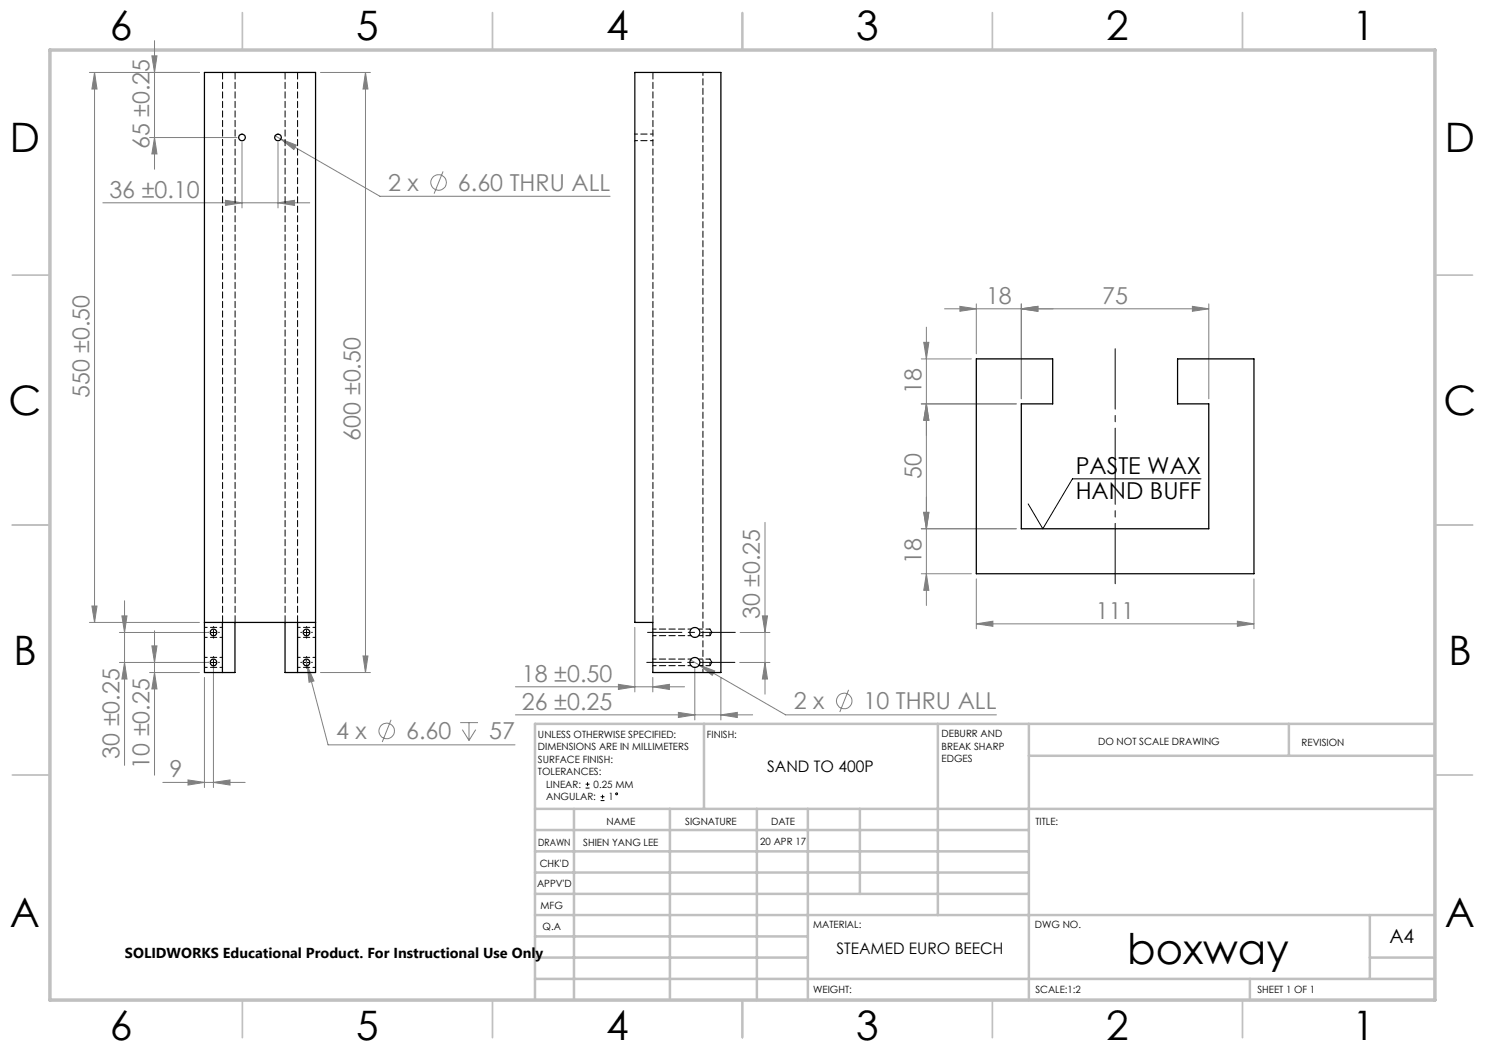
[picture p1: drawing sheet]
<svg xmlns="http://www.w3.org/2000/svg" width="297mm" height="210mm" viewBox="0 0 297 210" stroke-linecap="round" stroke-linejoin="round" font-family="sans-serif">
<g fill="none" stroke="#808080" stroke-width=".2">
<path d="M17.9 14.5h22M18.9 14.5l.5 3.3h-1zM18.9 14.5v110M30.4 11.2h1l-.5 3.3zM30.9 8.1v25.8M64.1 14.5h10M73.1 14.5l.5 3.3h-1zM73.1 14.5v120M29.9 27.5h17.5M30.9 27.5l.5 3.3h-1zM48.4 28.5v13.1M55 27.2l1.2 .6"/>
<path d="M55.6 28.5v13.1M56.2 27.8l3.1 1.2-.5 .9zM56.2 27.8l19.8 11.5h46M88.6 34.3l-1.8 4.4M20.6 40.6h41.3M45.1 40.1l3.3 .5-3.3 .5zM55.6 40.6l3.3-.5v1zM184.3 71.8h10M184.7 68.5h1.1l-.5 3.3zM185.3 65.4v55.7M188.9 61.8h52.9M192 61.3l3.3 .5-3.3 .5z"/>
<path d="M195.3 60.8v10M204.3 61.8l3.3-.5v1zM204.3 60.8v19M238.5 61.3l3.3 .5-3.3 .5zM241.8 60.8v19M184.3 80.8h19M185.3 80.8l.5 3.3h-1.1zM153 104.5v34.3M184.3 105.8h19M184.3 114.8h10M184.7 102.5h1.1l-.5 3.3zM185.3 114.8l.5 3.3h-1.1z"/>
<path d="M195.3 115.8v10M250.8 115.8v10M17.9 124.5h22M18.4 121.2h1l-.5 3.3zM23.9 126.5h17.8M23.9 132.5h17.8M24.4 123.2h1l-.5 3.3zM24.9 132.5l.5 3.3h-1zM24.9 120.1v33M29.9 134.5h10M30.4 129.2h1l-.5 3.3zM30.9 134.5l.5 3.3h-1z"/>
<path d="M30.9 126.1v28.9M40.9 135.5v22M42.7 133.5v24M61.1 131.9l.4 1.2M61.5 133.1l1.3 3.1-1 .2zM61.5 133.1l4.1 15.9h37.4M64.1 134.5h10M72.6 131.2h1l-.5 3.3zM103.1 137.4h33.8M123.7 136.9l3.3 .5-3.3 .5zM127 125.5v12.9M130.6 137.4l3.3-.5v1z"/>
<path d="M130.6 135.5v2.9M138.1 132l1.7 1M139 133.5v10.5M139.8 133l3.1 1.2-.4 .9zM139.8 133l17.3 10h42.2M144.2 135.5v8.5M148 132.5h6M148 126.5h6M152.5 123.2h1l-.5 3.3zM153 132.5l.5 3.3h-1zM169.7 138l-1.7 4.4M195.3 124.8l3.3-.6v1.1z"/>
<path d="M195.3 124.8h55.5M247.5 124.2l3.3 .6-3.3 .5zM32.6 156.5h16.4M37.6 156l3.3 .5-3.3 .5zM42.7 156.5l3.3-.5v1zM78.2 144l-1.8 4.4M92 144.5h3.6M92.5 145.9l1.3 2.2M93.8 144.5v3.6M95.1 145.9l-1.3 2.2M103.1 143h47.4M135.7 142.5l3.3 .5-3.3 .5z"/>
<path d="M144.2 143l3.3-.5v1z"/>
<circle cx="87.7" cy="36.5" r="1.55"/>
<circle cx="77.3" cy="146.2" r="1.56"/>
<circle cx="168.8" cy="140.2" r="1.56"/>
</g>
<g fill="none" stroke="#000" stroke-width=".2">
<path d="M240.2 95.8h-25.7l-5.9 10-3-5M42.2 132.5h1M42.2 126.5h1M42.7 126v1M42.7 132v1M60.8 132.5h1M60.8 126.5h1M61.3 126v1M61.3 132v1M117.1 157.6h.8M117.1 156.8h.8M117.5 156.4v.8"/>
<path d="M120.1 159.3h.8M120.5 159v.7M120.1 160.1h.8"/>
<circle cx="123.3" cy="158.8" r=".19"/>
</g>
<path d="M223 116.7v-47" fill="none" stroke="#000" stroke-width=".2" stroke-dasharray="15.2 1.3 1.3 1.3" stroke-dashoffset="3.2"/>
<g fill="none" stroke="#000" stroke-width=".2" stroke-dasharray="15.2 1.3 1.3 1.3">
<path d="M41.7 132.5h-.1M41.7 126.5h-.1M42.7 131.5v-.2M42.7 133.5v.1M42.7 125.5v-.2M42.7 127.5v.1M43.7 132.5h.2M43.7 126.5h.2M60.3 126.5h-.1M60.3 132.5h-.1M61.3 125.5v-.2M61.3 127.5v.1"/>
<path d="M61.3 131.5v-.2M61.3 133.5v.1M62.3 126.5h.2M62.3 132.5h.2"/>
</g>
<path d="M147.1 126.5h-17.6" fill="none" stroke="#000" stroke-width=".2" stroke-dasharray="15.2 1.3 1.3 1.3" stroke-dashoffset="8.4"/>
<path d="M129.4 132.5h17.6" fill="none" stroke="#000" stroke-width=".2" stroke-dasharray="15.2 1.3 1.3 1.3" stroke-dashoffset="8.3"/>
<g fill="none" stroke="#c0c0c0" stroke-width=".35">
<path d="M48.5 2.5v7.5M98.5 2.5v7.5M148.5 2.5v7.5M198.5 2.5v7.5M248.5 2.5v7.5M2.5 55h7.5M287 55h7.5M2.5 105h7.5M287 105h7.5M2.5 155h7.5M287 155h7.5M48.5 200v7.5"/>
<path d="M98.5 200v7.5M148.5 200v7.5M198.5 200v7.5M248.5 200v7.5"/>
</g>
<g fill="none" stroke="#c0c0c0" stroke-width=".5">
<path d="M140.8 144.8v17M187.6 144.8v38.2M205.8 144.8v55.2M205.8 151.2h81.2M257.8 144.8v6.4M287 144.8h-180v55.2M107 161.8h180M107 178.8h98.8M107 174.5h98.8M107 170.3h98.8M107 166h98.8M114.8 161.8v38.2"/>
<path d="M134 161.8v38.2M151.4 161.8v38.2M161.6 161.8v38.2M172 161.8v17M107 195.8h180M107 191.5h54.6M107 187.3h54.6M107 183h180M250 195.8v4.2M274 191.5h13M274 183v12.8"/>
</g>
<path d="M10 10h277v190h-277z" fill="none" stroke="#c0c0c0" stroke-width=".7"/>
<g fill="#808080">
<path d="M238.5 61.3l3.3 .5-3.3 .5zM204.3 61.8l3.3-.5v1z"/>
<path d="M42.7 156.5l3.3-.5v1zM37.6 156l3.3 .5-3.3 .5zM130.6 137.4l3.3-.5v1zM123.7 136.9l3.3 .5-3.3 .5z"/>
<path d="M195.3 124.8l3.3-.6v1.1zM247.5 124.2l3.3 .6-3.3 .5zM61.5 133.1l.3 3.3 1-.2zM56.2 27.8l2.6 2.1 .5-.9zM45.1 40.1l3.3 .5-3.3 .5zM55.6 40.6l3.3-.5v1zM139.8 133l2.7 2.1 .4-.9zM135.7 142.5l3.3 .5-3.3 .5zM144.2 143l3.3-.5v1z"/>
<path d="M185.3 114.8l.5 3.3h-1.1zM184.7 102.5h1.1l-.5 3.3zM72.6 131.2h1l-.5 3.3zM73.1 14.5l.5 3.3h-1zM18.4 121.2h1l-.5 3.3zM18.9 14.5l.5 3.3h-1zM30.9 27.5l.5 3.3h-1zM30.4 11.2h1l-.5 3.3z"/>
<path d="M185.3 80.8l.5 3.3h-1.1zM184.7 102.5h1.1l-.5 3.3z"/>
<path d="M184.7 68.5h1.1l-.5 3.3zM185.3 80.8l.5 3.3h-1.1zM24.4 123.2h1l-.5 3.3zM24.9 132.5l.5 3.3h-1zM30.4 129.2h1l-.5 3.3zM30.9 134.5l.5 3.3h-1zM152.5 123.2h1l-.5 3.3zM153 132.5l.5 3.3h-1z"/>
<path d="M192 61.3l3.3 .5-3.3 .5zM204.3 61.8l3.3-.5v1z"/>
</g>
<g fill="none" stroke="#000" stroke-width=".25">
<path d="M127 14.5h17.2v120h-13.6v-10h-3.6zM195.3 71.8h15.2v9h-6.2v25h37.5v-25h-6.3v-9h15.3v43h-55.5zM40.9 124.5h22.2M44.5 124.5v10M47 124.5v10h-6.1v-120h22.2v120h-6.1v-10M59.5 124.5v10"/>
<circle cx="48.4" cy="27.5" r=".66"/>
<circle cx="55.6" cy="27.5" r=".66"/>
<circle cx="42.7" cy="132.5" r=".66"/>
<circle cx="42.7" cy="126.5" r=".66"/>
<circle cx="61.3" cy="132.5" r=".67"/>
<circle cx="61.3" cy="126.5" r=".67"/>
<circle cx="139" cy="126.5" r="1"/>
<circle cx="139" cy="132.5" r="1"/>
</g>
<path d="M44.5 14.5v110M47 14.5v110M57 14.5v110M59.5 14.5v110M130.6 14.5v110" fill="none" stroke="#000" stroke-width=".2" stroke-dasharray="1.3 .6" stroke-dashoffset="-.1"/>
<path d="M127 28.1h3.6M130.6 26.8h-3.6M40.9 127.5h3.6M40.9 133.5h3.6M44.5 125.5h-3.6M44.5 131.5h-3.6M59.5 133.5h3.6M59.5 127.5h3.6M63.1 131.5h-3.6M63.1 125.5h-3.6M142 133.1v-1.3M142 127.1v-1.3" fill="none" stroke="#000" stroke-width=".2" stroke-dasharray="1.3 .6" stroke-dashoffset=".7"/>
<path d="M140.6 14.5v120M130.6 133.1h7.6M130.6 127.1h7.6M138.2 131.8h-7.6M138.2 125.8h-7.6" fill="none" stroke="#000" stroke-width=".2" stroke-dasharray="1.3 .6" stroke-dashoffset=".6"/>
<path d="M142 133.1l.4-.6M142 127.1l.4-.6M142.4 132.5l-.4-.7M142.4 126.5l-.4-.7" fill="none" stroke="#000" stroke-width=".2" stroke-dasharray="1.3 .6" stroke-dashoffset=".4"/>
<path d="M139.7 133.1h2.3M139.7 127.1h2.3M142 131.8h-2.3M142 125.8h-2.3" fill="none" stroke="#000" stroke-width=".2" stroke-dasharray="1.3 .6" stroke-dashoffset=".5"/>
<text font-size="8.5" x="225.5" y="192.7">boxway</text>
<g font-size="8.1">
<text x="22" y="8">6</text>
<text x="71.2" y="8">5</text>
<text x="121.2" y="8">4</text>
<text x="171.3" y="8">3</text>
<text x="221.3" y="8">2</text>
<text x="270.5" y="8">1</text>
<text x="2" y="30.5">D</text>
<text x="289" y="30.5">D</text>
<text x="1.7" y="83">C</text>
<text x="288.7" y="83">C</text>
<text x="2.7" y="133">B</text>
<text x="289.7" y="133">B</text>
<text x="2" y="185.5">A</text>
<text x="289" y="185.5">A</text>
<text x="22" y="208">6</text>
<text x="71.2" y="208">5</text>
<text x="121.2" y="208">4</text>
<text x="171.3" y="208">3</text>
<text x="221.3" y="208">2</text>
<text x="270.5" y="208">1</text>
</g>
<g font-size="4.7" fill="#808080">
<text x="29.9" y="29.8" transform="rotate(-90 29.9 29.8)">65 ±0.25</text>
<text x="21.9" y="39.5">36 ±0.10</text>
<text x="77.6" y="38.2">2 x</text>
<text x="91.6" y="38.2">6.60 THRU ALL</text>
<text x="197.2" y="60.7">18</text>
<text x="220.5" y="60.7">75</text>
<text x="17.9" y="79.6" transform="rotate(-90 17.9 79.6)">550 ±0.50</text>
<text x="184.3" y="78.8" transform="rotate(-90 184.3 78.8)">18</text>
<text x="72.1" y="88.1" transform="rotate(-90 72.1 88.1)">600 ±0.50</text>
<text x="184.3" y="95.8" transform="rotate(-90 184.3 95.8)">50</text>
<text x="184.3" y="112.8" transform="rotate(-90 184.3 112.8)">18</text>
<text x="152" y="123.8" transform="rotate(-90 152 123.8)">30 ±0.25</text>
<text x="219.2" y="123.7">111</text>
<text x="104.4" y="136.3">18 ±0.50</text>
<text x="104.4" y="141.9">26 ±0.25</text>
<text x="158.7" y="141.9">2 x</text>
<text x="172.7" y="141.9">10 THRU ALL</text>
<text x="67.2" y="147.9">4 x</text>
<text x="81.2" y="147.9">6.60</text>
<text x="97.9" y="147.9">57</text>
<text x="23.9" y="151.7" transform="rotate(-90 23.9 151.7)">30 ±0.25</text>
<text x="29.9" y="153.7" transform="rotate(-90 29.9 153.7)">10 ±0.25</text>
<text x="33.9" y="155.5">9</text>
</g>
<g font-size="4.7">
<text x="215.1" y="94.7">PASTE WAX</text>
<text x="215.1" y="99.7">HAND BUFF</text>
</g>
<text font-size="3.9" x="277.9" y="188.5">A4</text>
<g font-size="3.2">
<text x="153.4" y="154.4">SAND TO 400P</text>
<text x="167.3" y="190.9">STEAMED EURO BEECH</text>
</g>
<text font-size="2.9" x="25" y="191.6">SOLIDWORKS Educational Product. For Instructional Use Only</text>
<g font-size="2">
<text x="107.6" y="147.6">UNLESS OTHERWISE SPECIFIED:</text>
<text x="141.4" y="147.6">FINISH:</text>
<text x="188.3" y="147.5">DEBURR AND</text>
<text x="188.3" y="150">BREAK SHARP</text>
<text x="219.6" y="149">DO NOT SCALE DRAWING</text>
<text x="260.3" y="149.2">REVISION</text>
<text x="107.6" y="150.1">DIMENSIONS ARE IN MILLIMETERS</text>
<text x="107.6" y="152.6">SURFACE FINISH:</text>
<text x="107.6" y="155.1">TOLERANCES:</text>
<text x="188.3" y="152.5">EDGES</text>
<text x="109.2" y="157.6">LINEAR:</text>
<text x="109.2" y="160.1">ANGULAR:</text>
<text x="118.7" y="157.6">0.25 MM</text>
<text x="121.7" y="160.1">1</text>
<text x="121.3" y="165">NAME</text>
<text x="137" y="164.9">SIGNATURE</text>
<text x="154.2" y="164.9">DATE</text>
<text x="207.1" y="164.9">TITLE:</text>
<text x="107.6" y="169.1">DRAWN</text>
<text x="107.9" y="173.3">CHK'D</text>
<text x="116.7" y="169.1">SHIEN YANG LEE</text>
<text x="152.1" y="168.9">20 APR 17</text>
<text x="107.4" y="177.4">APPV'D</text>
<text x="108.1" y="181.8">MFG</text>
<text x="108.5" y="186">Q.A</text>
<text x="162.6" y="185.5">MATERIAL:</text>
<text x="207" y="185.5">DWG NO.</text>
<text x="162.6" y="198.5">WEIGHT:</text>
<text x="207.1" y="198.6">SCALE:1:2</text>
<text x="251.5" y="198.6">SHEET 1 OF 1</text>
</g>
</svg>
